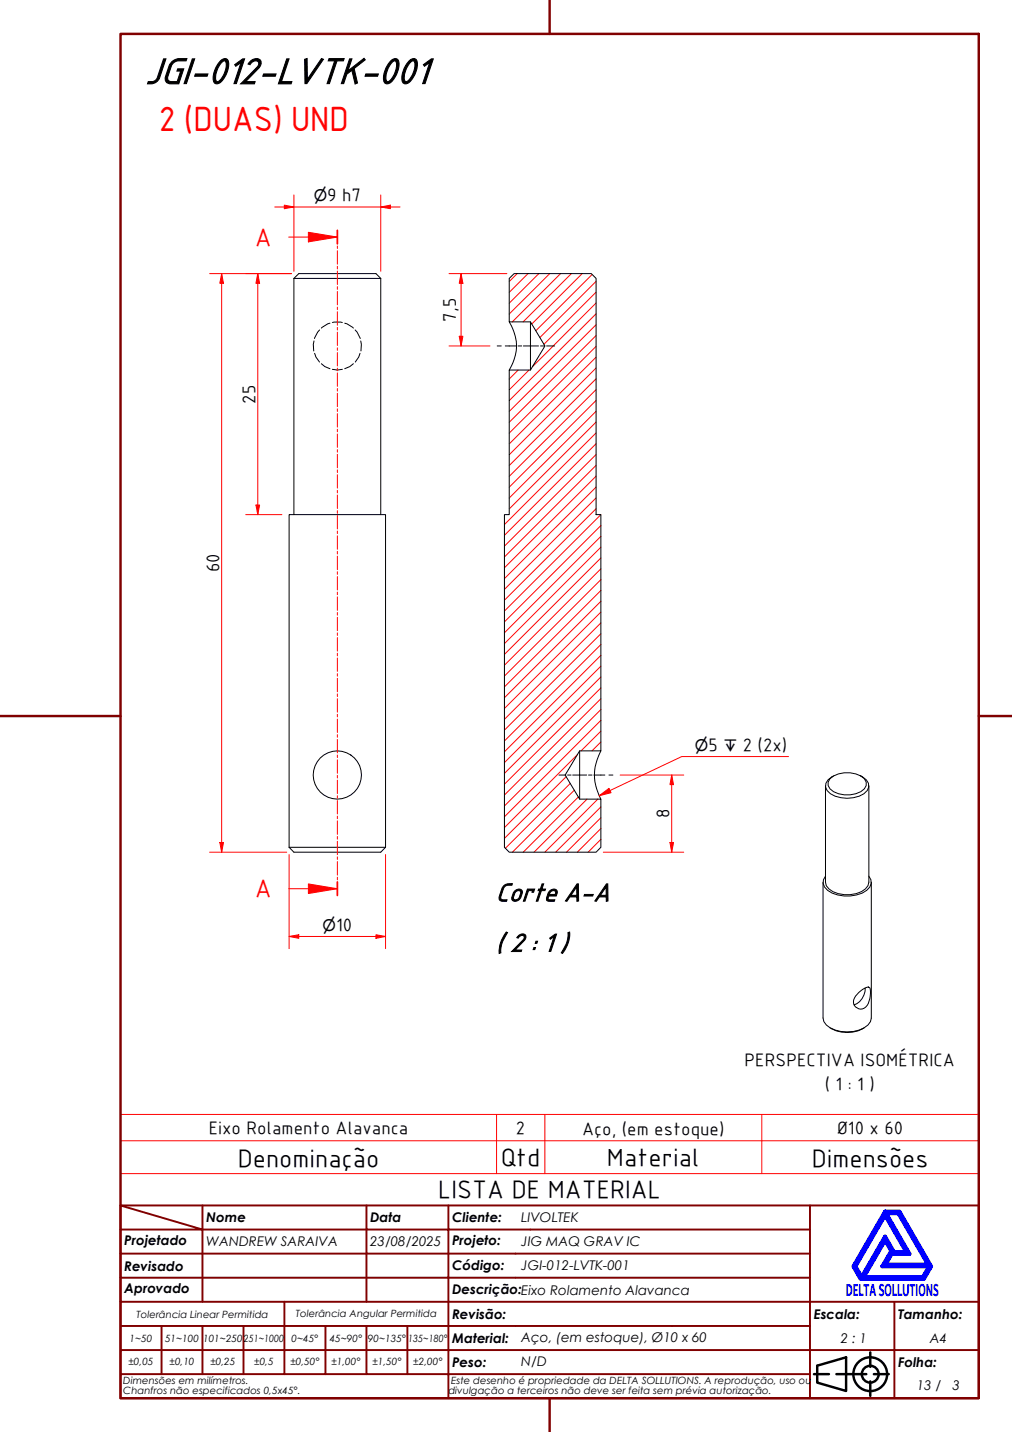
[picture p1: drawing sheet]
<svg xmlns="http://www.w3.org/2000/svg" width="210mm" height="297mm" viewBox="0 0 210 297" stroke-linecap="round" stroke-linejoin="round" font-family="sans-serif">
<!-- layer: Hatch (ABNT) -->
<g fill="none" stroke="#f00" stroke-width=".21">
<path d="M107.3 56.8l-1.7 1.6M109.5 56.8l-3.9 3.8M111.8 56.8l-6.2 6.1M114 56.8l-8.4 8.3M116.3 56.8l-10 10M118.5 56.8l-10 10M120.8 56.8l-10.5 10.4M122.8 56.9l-11.7 11.7M123.6 58.4l-11.6 11.6M107.5 76.8l-1.9 1.8M109.7 76.8l-4.1 4.1M123.6 78.6l-18 18"/>
<path d="M123.6 76.3l-18 18M123.6 74.1l-18 18M123.6 71.8l-18 18M123.6 69.6l-18 18M123.6 67.4l-18 18M123.6 65.1l-18 18M123.6 62.9l-13.1 13.1M123.6 60.6l-10.8 10.8M123.6 98.8l-19 19M123.6 96.5l-19 19M123.6 94.3l-19 19M123.6 92l-19 19"/>
<path d="M123.6 89.8l-19 19M123.6 87.6l-18 18M123.6 85.3l-18 18M123.6 83.1l-18 18M123.6 80.8l-18 18M123.6 105.5l-19 19M123.6 103.3l-19 19M123.6 101l-19 19M124.6 118l-20 20M124.6 115.7l-20 20M124.6 113.5l-20 20M124.6 111.3l-20 20"/>
<path d="M124.6 109l-20 20M124.6 106.8l-20 20M124.6 138.2l-20 20M124.6 135.9l-20 20M124.6 133.7l-20 20M124.6 131.5l-20 20M124.6 129.2l-20 20M124.6 127l-20 20M124.6 124.7l-20 20M124.6 122.5l-20 20M124.6 120.2l-20 20M119.8 156.5l-15.2 15.2"/>
<path d="M124.6 153.9l-1.8 1.9M124.6 151.7l-4.1 4.1M124.6 149.4l-20 20M124.6 147.2l-20 20M124.6 144.9l-20 20M124.6 142.7l-20 20M124.6 140.4l-20 20M117.4 161.1l-12.8 12.8M118.3 162.5l-13.5 13.5M119.1 163.9l-12.8 12.9M120 165.3l-11.5 11.5M121.8 165.8l-11 11"/>
<path d="M124 165.8l-11 11M124.6 174.1l-2.6 2.7M124.6 171.9l-4.9 4.9M124.6 169.6l-7.1 7.2M124.6 167.4l-9.3 9.4"/>
</g>
<!-- layer: Hidden (ABNT) -->
<path d="M65.1 70.7l-.1 .7 .1 1.4M65.3 73.3l.2 .8 .8 1M66.3 68.4l-.4 .5-.7 1.3M66.7 75.4l.7 .6 1 .5M68.4 67l-.4 .2-1.3 .9M68.9 66.9h2.1M68.9 76.6l1.1 .2 1-.2M71.5 67l.5 .2 1.3 .9M73.3 75.4l-.7 .6-1.1 .5M73.7 68.4l.4 .5 .6 1.3M74.7 73.3l-.3 .8-.7 1M74.8 70.7l.2 .7-.1 1.4" fill="none" stroke="#000" stroke-width=".21"/>
<!-- layer: Visible (ABNT) -->
<g fill="none" stroke="#000" stroke-width=".21">
<path d="M61 57.7h18M61 57.7l1-.9h16l1 .9M61 57.7v49.1M79 57.7v49.1M105.6 57.7l1-.9h16l1 .9v49.1h1v49h-4.4l-3 5 3 5h4.4v10l-1 1h-18l-1-1v-69h1v-30h4.4l3-5-3-5h-4.4zM105.6 66.8a8.9 8.9 0 0 1 0 10M110 66.8v10M120.2 155.8v10M124.6 155.8a10.1 10.1 0 0 0 0 10M60 175.8v-69h20v69M60 175.8h20M60 175.8l1 1h18l1-1"/>
<path d="M171.2 163v20a3 3 0 0 0 2.6 2.4 5.7 5.7 0 0 0 6.2-1.7l.2-.7v-20M172.1 161.5a5.7 5.7 0 0 1 7.2 0 1.67 1.67 0 0 1-.8 2.7 5.8 5.8 0 0 1-6.4-.6l-.3-.7v-.7zM172.9 161a2 2 0 0 0-1.6 1.6 2 2 0 0 0 .9 2 6.8 6.8 0 0 0 7 0 2 2 0 0 0 .9-2 2 2 0 0 0-1.6-1.6M170.7 183v28.2a3.1 3.1 0 0 0 2.5 2.5 7.2 7.2 0 0 0 6.8-1.1l.6-.7 .1-.7v-28.2M171.2 181.7a1.92 1.92 0 0 0 .5 3 7.5 7.5 0 0 0 8.1 0 1.92 1.92 0 0 0 .4-3M172.2 213.2a6.9 6.9 0 0 0 7 0M178.1 205.9l1.1-.9a.79 .79 0 0 1 1.3 .1 5 5 0 0 1-.9 3.8 1.55 1.55 0 0 1-2.2-.1 1.55 1.55 0 0 1 .1-2.2zM179.5 204.9a3.6 3.6 0 0 1-2.4 3.5"/>
<circle cx="70" cy="160.8" r="5"/>
</g>
<!-- layer: Linha Corte (ABNT) -->
<g fill="none" stroke="#f00" stroke-width=".21">
<path d="M64 49.2h6M70 47.8v2.8M70 51v.5M70 52v2.8M70 55.2v.6M70 56.2v2.8M70 59.5v.5M70 60.5v2.7M70 63.7v.5M70 64.7v2.8M70 67.9v.6M70 68.9v2.8"/>
<path d="M70 72.1v.6M70 73.1v2.8M70 76.4v.5M70 77.4v2.7M70 80.6v.5M70 81.6v2.8M70 84.8v.6M70 85.8v2.8M70 89v.6M70 90v2.8M70 93.3v.5M70 94.2v2.8"/>
<path d="M70 97.5v.5M70 98.5v2.7M70 101.7v.5M70 102.7v2.8M70 105.9v.6M70 106.9v2.8M70 110.2v.5M70 111.2v2.7M70 114.4v.5M70 115.4v2.8M70 118.6v.5M70 119.6v2.8"/>
<path d="M70 122.8v.6M70 123.8v2.8M70 127v.6M70 128v2.8M70 131.3v.5M70 132.3v2.8M70 135.5v.5M70 136.5v2.8M70 139.7v.6M70 140.7v2.8M70 143.9v.6M70 144.9v2.8"/>
<path d="M70 148.2v.5M70 149.2v2.7M70 152.4v.5M70 153.4v2.8M70 156.6v.5M70 157.6v2.8M70 160.8v.6M70 161.8v2.8M70 165.1v.5M70 166.1v2.7M70 169.3v.5M70 170.3v2.8"/>
<path d="M70 173.5v.6M70 174.5v2.8M70 177.7v.6M70 178.7v2.8M70 182v.5M70 183v2.7"/>
</g>
<path d="M70 47.8v2.8M70 183v2.7" fill="none" stroke="#f00" stroke-width=".36"/>
<path d="M64 48.2l6 1-6 1z" fill="#f00"/>
<path d="M59.9 49.2h4.1M64 48.2l6 1-6 1zM64 184.3h6" fill="none" stroke="#f00" stroke-width=".21"/>
<path d="M64 183.4l6 .9-6 1z" fill="#f00"/>
<path d="M59.9 184.3h4.1M64 183.4l6 .9-6 1z" fill="none" stroke="#f00" stroke-width=".21"/>
<path d="M25 236.6h178v-5.4h-178v12.2M103 231.2v12.2M113 231.2v12.2M158 231.2v12.2M203 236.6v6.8h-178M25 243.4v6.6h178v-6.6" fill="none" stroke="#f00" stroke-width=".21"/>
<!-- layer: Borda A3/A4 (ABNT) -->
<path d="M25 7h178v283h-178zM114 0v7M0 148.5h25M203 148.5h7M114 290v7" fill="none" stroke="#800000" stroke-width=".51"/>
<path d="M183.6 257.3l1.2 2.2-1.8 3.2h9.7l-1.3 2.2h-12.2zM183.6 252.1l4.4 7.6h-2.6l-1.8-3.2-4.9 8.4-1.3-2.2zM183.6 251.3h3l6.5 11.4-1.5 2.6h-13.1l-1.5-2.6zM183.8 251.7h2.5l6.2 10.6h-8.8l1.3-2.2h3.7zM185 259.7h.2l-.1 .2z" fill="none" stroke="#00f" stroke-width=".8"/>
<!-- layer: 0 -->
<path d="M178.5 265.3h13.1" fill="none" stroke="#000" stroke-width=".21"/>
<g fill="none" stroke="#800000" stroke-width=".4">
<path d="M25 250l17 5h-17M25 250h178v40h-178zM42 255h34v5h17M42 255v15M42 250v5M76 250v5h17v5M93 250v5h75M168 250v20h-143M25 260h51v10M25 275h17M33.5 275v10M50.5 275h-8.5v10"/>
<path d="M59 270v15h-8.5M67.5 275v10h-8.5M76 275v10h8.5M84.5 275v10M93 275h-42.5v10M93 260v5h-68M93 275v10h75M93 260h75M93 275h75M168 265h-75v10M185.5 270v10h17.5M203 270h-35v10h17.5v10"/>
<path d="M25 285h25.5M25 280h143v10M67.5 285h8.5M84.5 285h8.5v5"/>
</g>
<g fill="none" stroke="#000" stroke-width=".51">
<path d="M168.8 285h3.1M169.5 283.3l6-1.8v7l-6-1.7zM173.5 285h6.2M180.5 280.5v3M180.5 286.5v3M181.3 285h3"/>
<circle cx="180.5" cy="285" r="3.5"/>
<circle cx="180.5" cy="285" r="1.75"/>
</g>
<path d="M59 42.9h2" fill="none" stroke="#f00" stroke-width=".21"/>
<path d="M59 42.6l2 .3-2 .4z" fill="#f00"/>
<path d="M59 42.6l2 .3-2 .4zM79 42.9h2" fill="none" stroke="#f00" stroke-width=".21"/>
<path d="M79 42.9l2-.3v.7z" fill="#f00"/>
<path d="M57 42.9h2M61 42.9h18M61 40.4v15.9M79 42.9l2-.3v.7zM79 40.4v15.9M81 42.9h2" fill="none" stroke="#f00" stroke-width=".21"/>
<!-- layer: Linha de centro (ISO) -->
<path d="M103.1 71.8h.9M104.8 71.8h2.3M107.5 71.8h.7M108.6 71.8h3.1M112.1 71.8h.8M113.4 71.8h1.6M115.9 160.8h1.5M117.7 160.8h.7M118.8 160.8h2.9M122.1 160.8h.7M123.2 160.8h2.3M126.3 160.8h.8" fill="none" stroke="#000" stroke-width=".21"/>
<path d="M126.5 164l-2.2 1.1" fill="none" stroke="#f00" stroke-width=".21"/>
<path d="M124.3 165.1l2-1.6 .4 .9z" fill="#f00"/>
<path d="M163.6 156.9h-22.2l-14.9 7.1M124.3 165.1l2-1.6 .4 .9z" fill="none" stroke="#f00" stroke-width=".21"/>
<path d="M53.5 56.8v2" fill="none" stroke="#f00" stroke-width=".21"/>
<path d="M53.5 56.8l.3 2h-.7z" fill="#f00"/>
<path d="M53.5 56.8l.3 2h-.7zM53.5 104.8v2" fill="none" stroke="#f00" stroke-width=".21"/>
<path d="M53.1 104.8h.7l-.3 2z" fill="#f00"/>
<path d="M51 56.8h9.5M53.5 58.8v46M51 106.8h7.5M53.1 104.8h.7l-.3 2zM46 174.8v2" fill="none" stroke="#f00" stroke-width=".21"/>
<path d="M45.6 174.8h.8l-.4 2z" fill="#f00"/>
<path d="M46 56.8v2M45.6 174.8h.8l-.4 2z" fill="none" stroke="#f00" stroke-width=".21"/>
<path d="M46 56.8l.4 2h-.8z" fill="#f00"/>
<path d="M43.5 56.8h17M46 56.8l.4 2h-.8zM46 58.8v116M95.6 56.8v2M43.5 176.8h16" fill="none" stroke="#f00" stroke-width=".21"/>
<path d="M95.6 56.8l.4 2h-.8z" fill="#f00"/>
<path d="M95.6 56.8l.4 2h-.8zM95.6 69.8v2" fill="none" stroke="#f00" stroke-width=".21"/>
<path d="M95.2 69.8h.8l-.4 2z" fill="#f00"/>
<path d="M93.1 56.8h12M95.6 58.8v11M93.1 71.8h8.5M95.2 69.8h.8l-.4 2zM139.3 174.8v2" fill="none" stroke="#f00" stroke-width=".21"/>
<path d="M139 174.8h.7l-.4 2z" fill="#f00"/>
<path d="M139 174.8h.7l-.4 2zM139.3 160.8v2" fill="none" stroke="#f00" stroke-width=".21"/>
<path d="M139.3 160.8l.4 2h-.7z" fill="#f00"/>
<path d="M125.1 176.8h16.7M128.6 160.8h13.2M139.3 160.8l.4 2h-.7zM139.3 162.8v12M78 194.3h2" fill="none" stroke="#f00" stroke-width=".21"/>
<path d="M78 193.9l2 .4-2 .3z" fill="#f00"/>
<path d="M60 194.3h2M78 193.9l2 .4-2 .3z" fill="none" stroke="#f00" stroke-width=".21"/>
<path d="M60 194.3l2-.4v.7z" fill="#f00"/>
<path d="M60 177.3v19.5M80 177.3v19.5M60 194.3l2-.4v.7zM62 194.3h16" fill="none" stroke="#f00" stroke-width=".21"/>
<text font-size="27.6" fill="#fff" x="192.9" y="291" transform="rotate(-33 192.9 291)">.</text>
<text font-size="8.1" x="30" y="17.3">JGI-012-LVTK-001</text>
<text font-size="7" fill="#f00" x="32.9" y="27.2">2 (DUAS) UND</text>
<g font-size="5.7">
<text x="102.8" y="186.9">Corte A-A</text>
<text x="102.8" y="197.3">( 2 : 1 )</text>
</g>
<g font-size="5.4" fill="#f00">
<text x="52.9" y="51">A</text>
<text x="52.9" y="186.1">A</text>
</g>
<g font-size="5.4">
<text x="49.3" y="242">Denominação</text>
<text x="103.9" y="241.8">Qtd</text>
<text x="125.9" y="241.8">Material</text>
<text x="168.4" y="242">Dimensões</text>
<text x="90.9" y="248.5">LISTA DE MATERIAL</text>
</g>
<g font-size="3.9">
<text x="67.9" y="41.8">9 h7</text>
<text x="94.5" y="66.7" transform="rotate(-90 94.5 66.7)">7,5</text>
<text x="52.9" y="83.7" transform="rotate(-90 52.9 83.7)">25</text>
<text x="45.4" y="118.7" transform="rotate(-90 45.4 118.7)">60</text>
<text x="147" y="155.8">5</text>
<text x="154.1" y="155.8">2 (2x)</text>
<text x="138.8" y="169.7" transform="rotate(-90 138.8 169.7)">8</text>
<text x="69.7" y="193.1">10</text>
<text x="154.4" y="221.1">PERSPECTIVA ISOMÉTRICA</text>
<text x="171.1" y="226.1">( 1 : 1 )</text>
<text x="43.3" y="235.2">Eixo Rolamento Alavanca</text>
<text x="107" y="235.2">2</text>
<text x="120.7" y="235.3">Aço, (em estoque)</text>
<text x="173.7" y="235.2">Ø10 x 60</text>
</g>
<text font-size="3.9" fill="#00f" x="175.4" y="268.8">DELTASOLLUTIONS</text>
<g font-size="3.3">
<text x="65.1" y="41.8">⌀</text>
<text x="144.1" y="155.8">⌀</text>
<text x="150" y="155.8">↧</text>
<text x="66.9" y="193.1">⌀</text>
</g>
<g font-size="2.8">
<text x="42.8" y="253.5">Nome</text>
<text x="76.8" y="253.5">Data</text>
<text x="93.8" y="253.6">Cliente:</text>
<text x="108.1" y="253.5">LIVOLTEK</text>
<text x="25.8" y="263.6">Revisado</text>
<text x="25.8" y="258.3">Projetado</text>
<text x="42.8" y="258.5">WANDREW SARAIVA</text>
<text x="76.8" y="258.4">23/08/2025</text>
<text x="93.8" y="263.4">Código:</text>
<text x="93.8" y="258.3">Projeto:</text>
<text x="108.1" y="263.5">JGI-012-LVTK-001</text>
<text x="108.1" y="258.5">JIG MAQ GRAV IC</text>
<text x="25.8" y="268.3">Aprovado</text>
<text x="93.8" y="268.3">Descrição:Eixo Rolamento Alavanca</text>
<text x="93.8" y="273.6">Revisão:</text>
<text x="168.8" y="273.5">Escala:</text>
<text x="186.3" y="273.5">Tamanho:</text>
<text x="93.8" y="278.6">Material:</text>
<text x="108.1" y="278.3">Aço, (em estoque), Ø10 x 60</text>
<text x="174.4" y="278.5">2 : 1</text>
<text x="192.8" y="278.6">A4</text>
<text x="93.8" y="283.5">Peso:</text>
<text x="108.1" y="283.4">N/D</text>
<text x="186.3" y="283.5">Folha:</text>
<text x="190.2" y="288.4">13 / 13</text>
</g>
<g font-size="2.1">
<text x="28.3" y="273.3">Tolerância Linear Permitida</text>
<text x="61.4" y="273.1">Tolerância Angular Permitida</text>
<text x="26.9" y="278.3">1~50</text>
<text x="34.2" y="278.3">51~100</text>
<text x="42.1" y="278.3">101~250</text>
<text x="50.5" y="278.3">251~1000</text>
<text x="60.5" y="278.3">0~45°</text>
<text x="68.4" y="278.3">45~90°</text>
<text x="76.3" y="278.3">90~135°</text>
<text x="84.7" y="278.3">135~180°</text>
<text x="25.6" y="287.1">Dimensões em milímetros.</text>
<text x="26.6" y="283.2">±0,05</text>
<text x="35.2" y="283.2">±0,10</text>
<text x="43.6" y="283.2">±0,25</text>
<text x="52.7" y="283.2">±0,5</text>
<text x="60.2" y="283.2">±0,50°</text>
<text x="68.7" y="283.2">±1,00°</text>
<text x="77.2" y="283.2">±1,50°</text>
<text x="85.7" y="283.2">±2,00°</text>
<text x="93.6" y="287.1">Este desenho é propriedade da DELTA SOLLUTIONS. A reprodução, uso ou</text>
<text x="25.6" y="289.2">Chanfros não especificados 0,5x45°.</text>
<text x="93" y="289.2">divulgação a terceiros não deve ser feita sem prévia autorização.</text>
</g>
</svg>
